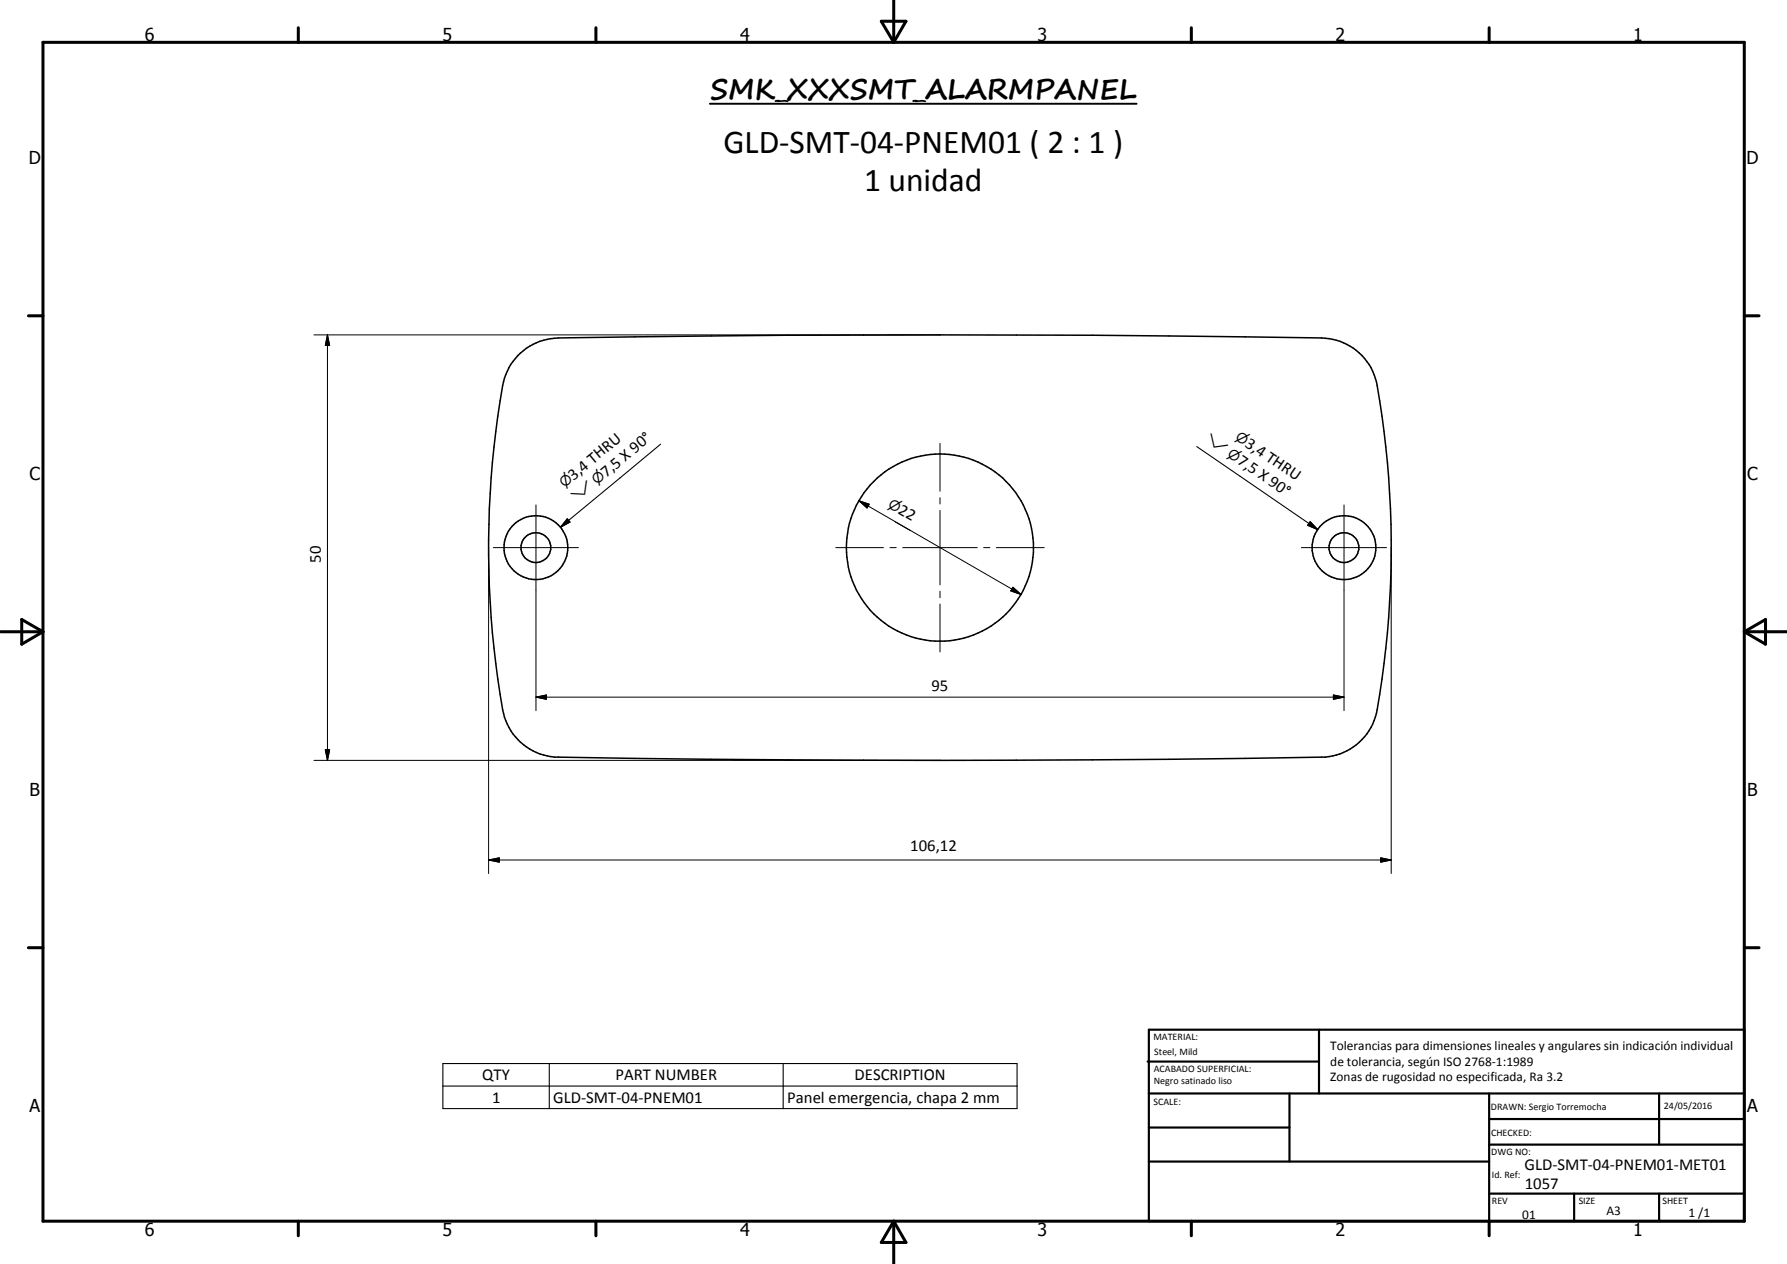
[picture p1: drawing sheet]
<svg xmlns="http://www.w3.org/2000/svg" width="420mm" height="297mm" viewBox="0 0 420 297" stroke-linecap="round" stroke-linejoin="round" font-family="sans-serif">
<g fill="none" stroke="#000" stroke-width=".35">
<path d="M121.7 83.6a13.8 13.8 0 0 1 9.6-4.2l53.8-.6 35.9-.1 35.9 .1 53.8 .6a13.6 13.6 0 0 1 13.1 11.2 217.4 217.4 0 0 1-.4 77.9 13.4 13.4 0 0 1-12.7 9.4l-35.8 .5-53.9 .3-53.8-.3-35.9-.5a13.5 13.5 0 0 1-13.1-11.1 218.3 218.3 0 0 1 .4-77.9l.7-1.7a10.7 10.7 0 0 1 2.4-3.6z"/>
<circle cx="126" cy="128.7" r="7.5"/>
<circle cx="126" cy="128.7" r="3.5"/>
<circle cx="221" cy="128.7" r="22"/>
<circle cx="316" cy="128.7" r="3.5"/>
<circle cx="316" cy="128.7" r="7.5"/>
</g>
<path d="M166.9 24.4h100.3" fill="none" stroke="#000" stroke-width=".46"/>
<g fill="none" stroke="#000" stroke-width=".71">
<path d="M10.1 9.9h400v277.1h-400zM70.1 6.5v3.4M140.1 6.5v3.4M207.2 5h5.8l-2.9 4.9zM210.1 0v9.9M280.1 6.5v3.4M350.1 6.5v3.4M6.7 74.2h3.4M410.1 74.2h3.5M.1 148.5h10M5.1 145.6l5 2.9-5 2.9zM410.1 148.5h10"/>
<path d="M410.1 148.5l5-2.9v5.8zM6.7 222.7h3.4M410.1 222.7h3.5M70.1 287v3.4M140.1 287v3.4M210.1 287v10M210.1 287l2.9 5h-5.8zM280.1 287v3.4M350.1 287v3.4"/>
</g>
<g fill="none" stroke="#000" stroke-width=".51">
<path d="M269.8 249.5h40.3M270.1 242h140v45h-140zM270.1 257h140M303.2 257v16M310.1 242v15M350.1 257v30M390.1 257v12M270.1 265h33.1M270.1 273h80M350.1 269h60M350.1 263h60M350.1 280.5h60"/>
<path d="M370.1 280.5v6.5M390.1 280.5v6.5"/>
</g>
<path d="M155.3 104.4l-23.5 19.5M281.4 104.9l28.4 19.6M133.4 121.9l.6 .8-2.2 1.2zM308 122.6l1.8 1.9-2.3-1.1zM104.1 249.9h135v10.6h-135zM104.1 255.2h135M129.1 249.9v10.6M184.1 249.9v10.6" fill="none" stroke="#000" stroke-width=".25"/>
<g fill="none" stroke="#000" stroke-width=".24">
<path d="M73.8 78.7h147.2M77 78.7l.5 2.5h-1zM77 78.7v100M126 118.7v48.3M202 117.7l2.4 .8-.5 .9zM202 117.7l38.1 22M221 104.2v11.2M221 117v1.4M221 119.9v17.6M316 118.7v48.3M114.9 128.7v76.6M116 128.7h20"/>
<path d="M196.5 128.7h11.2M209.2 128.7h1.5M210.4 122.6l3.6 2.1M212.2 128.7h17.6M221 138.9v1.6M231.3 128.7h1.4M234.3 128.7h11.2M238.2 138l1.9 1.7-2.5-.8zM306 128.7h20M327.1 128.7v76.6M221 141.9v11.3M73.8 178.7h147.2"/>
<path d="M76.5 176.2h1l-.5 2.5zM126 163.8l2.5-.5v1zM126 163.8h190M313.5 163.3l2.5 .5-2.5 .5zM114.9 202.1l2.5-.5v1zM114.9 202.1h212.2M324.6 201.6l2.5 .5-2.5 .5z"/>
</g>
<path d="M77 78.7l.5 2.5h-1zM202 117.7l2.4 .8-.5 .9zM133.4 121.9l.6 .8-2.2 1.2zM238.2 138l1.9 1.7-2.5-.8zM308 122.6l1.8 1.9-2.3-1.1zM76.5 176.2h1l-.5 2.5zM126 163.8l2.5-.5v1zM313.5 163.3l2.5 .5-2.5 .5zM114.9 202.1l2.5-.5v1zM324.6 201.6l2.5 .5-2.5 .5z" fill="#000"/>
<g font-size="7.9">
<text x="170.1" y="35.9">GLD-SMT-04-PNEM01 ( 2 : 1 )</text>
<text x="203.1" y="44.9">1 unidad</text>
</g>
<text font-size="6.7" x="167" y="23.3">SMK_XXXSMT_ALARMPANEL</text>
<g font-size="4.2">
<text x="34" y="9.6">6</text>
<text x="104" y="9.6">5</text>
<text x="174" y="9.6">4</text>
<text x="244" y="9.6">3</text>
<text x="314" y="9.6">2</text>
<text x="384" y="9.6">1</text>
<text x="6.8" y="38.7">D</text>
<text x="410.6" y="38.7">D</text>
<text x="7" y="112.9">C</text>
<text x="410.8" y="112.9">C</text>
<text x="7" y="187.1">B</text>
<text x="410.8" y="187.1">B</text>
<text x="7" y="261.4">A</text>
<text x="410.8" y="261.4">A</text>
<text x="34" y="290.4">6</text>
<text x="104" y="290.4">5</text>
<text x="174" y="290.4">4</text>
<text x="244" y="290.4">3</text>
<text x="314" y="290.4">2</text>
<text x="384" y="290.4">1</text>
</g>
<g font-size="3.9">
<text x="292.6" y="104.7" transform="rotate(34 292.6 104.7)">3,4 THRU</text>
<text x="134.9" y="112.9" transform="rotate(-40 134.9 112.9)">3,4 THRU</text>
<text x="142.5" y="112.3" transform="rotate(-40 142.5 112.3)">7,5 X 90°</text>
<text x="290.7" y="108.8" transform="rotate(34 290.7 108.8)">7,5 X 90°</text>
<text x="211" y="120.4" transform="rotate(30 211 120.4)">22</text>
<text x="75.4" y="132.2" transform="rotate(-90 75.4 132.2)">50</text>
<text x="219" y="162.3">95</text>
<text x="214" y="200.1">106,12</text>
<text x="113.4" y="253.9">QTY</text>
<text x="144.7" y="253.8">PART NUMBER</text>
<text x="200.9" y="253.9">DESCRIPTION</text>
<text x="115.7" y="259.1">1</text>
<text x="130" y="259.2">GLD-SMT-04-PNEM01</text>
<text x="185.1" y="259.2">Panel emergencia, chapa 2 mm</text>
<text x="358.5" y="275">GLD-SMT-04-PNEM01-MET01</text>
<text x="358.5" y="279.4">1057</text>
</g>
<g font-size="3.3">
<text x="283.2" y="103.6" transform="rotate(34 283.2 103.6)">w</text>
<text x="288.4" y="107.2" transform="rotate(34 288.4 107.2)">n</text>
<text x="290.3" y="103.2" transform="rotate(34 290.3 103.2)">n</text>
<text x="132.7" y="114.7" transform="rotate(-40 132.7 114.7)">n</text>
<text x="135.5" y="118.1" transform="rotate(-40 135.5 118.1)">w</text>
<text x="140.4" y="114" transform="rotate(-40 140.4 114)">n</text>
<text x="208.6" y="119" transform="rotate(30 208.6 119)">n</text>
</g>
<g font-size="3.1">
<text x="312.7" y="246.8">Tolerancias para dimensiones lineales y angulares sin indicación individual</text>
<text x="312.7" y="250.4">de tolerancia, según ISO 2768-1:1989</text>
<text x="312.7" y="254">Zonas de rugosidad no especificada, Ra 3.2</text>
<text x="357.9" y="286.4">01</text>
<text x="377.7" y="285.6">A3</text>
<text x="397" y="285.9">1 /1</text>
</g>
<g font-size="2.4">
<text x="271.2" y="244.4">MATERIAL:</text>
<text x="271.3" y="252">ACABADO SUPERFICIAL:</text>
<text x="271.4" y="247.9">Steel, Mild</text>
<text x="271.3" y="254.6">Negro satinado liso</text>
<text x="271.2" y="259.7">SCALE:</text>
<text x="350.6" y="260.8">DRAWN: Sergio Torremocha</text>
<text x="391.2" y="260.6">24/05/2016</text>
<text x="350.6" y="267">CHECKED:</text>
<text x="350.6" y="271.4">DWG NO:</text>
<text x="350.8" y="276.9">Id. Ref:</text>
<text x="350.8" y="282.8">REV</text>
<text x="371.2" y="282.9">SIZE</text>
<text x="390.9" y="282.9">SHEET</text>
</g>
</svg>
